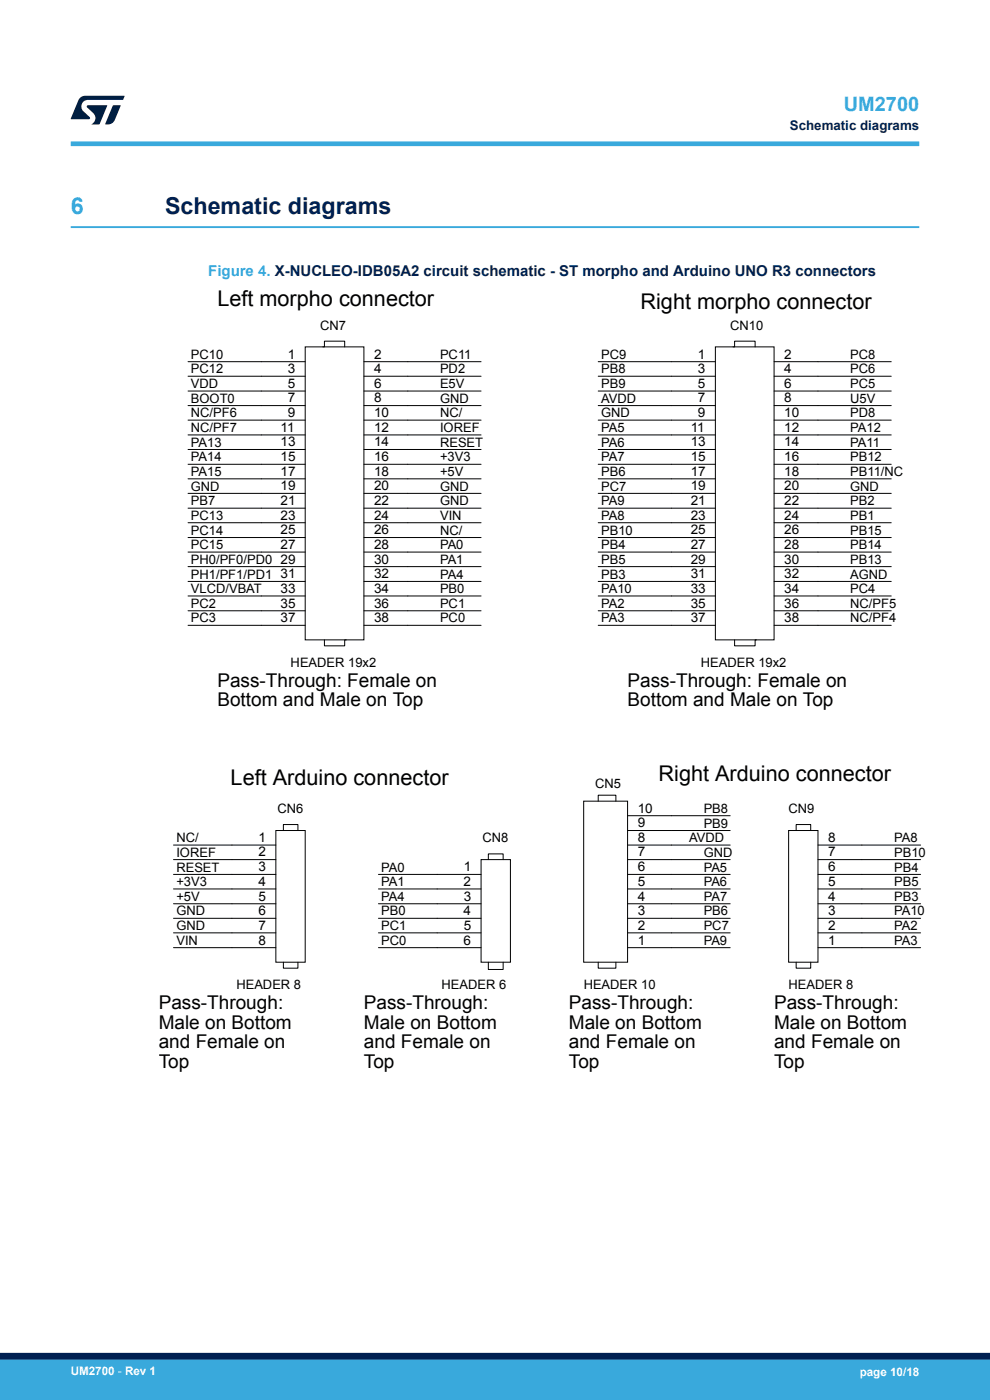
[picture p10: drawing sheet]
<svg xmlns="http://www.w3.org/2000/svg" width="210mm" height="297mm" viewBox="0 0 210 297" stroke-linecap="round" stroke-linejoin="round" font-family="sans-serif">
<path d="M15 48.2h180" fill="none" stroke="#39a9dc" stroke-width=".4"/>
<g fill="none" stroke="#000" stroke-width=".21">
<path d="M39.9 76.7h24.8M39.9 79.8h24.8M64.7 73.6h12.5v62.1h-12.5zM68.5 73.6h.3v-1.2h4.3v1.2M77.2 76.7h24.8M77.2 79.8h24.8M126.9 76.7h24.8M126.9 79.8h24.8M151.7 73.6h12.5v62.1h-12.5zM155.5 73.6h.3v-1.2h4.4v1.2M164.2 76.7h24.9M164.2 79.8h24.9"/>
<path d="M39.9 83h24.8M39.9 86h24.8M39.9 89.1h24.8M39.9 92.3h24.8M39.9 95.4h24.8M39.9 98.5h24.8M77.2 83h24.8M77.2 86h24.8M77.2 89.1h24.8M77.2 92.3h24.8M77.2 95.4h24.8M77.2 98.5h24.8"/>
<path d="M126.9 83h24.8M126.9 86h24.8M126.9 89.1h24.8M126.9 92.3h24.8M126.9 95.4h24.8M126.9 98.5h24.8M164.2 83h24.9M164.2 86h24.9M164.2 89.1h24.9M164.2 92.3h24.9M164.2 95.4h24.9M164.2 98.5h24.9"/>
<path d="M39.9 101.6h24.8M39.9 104.7h24.8M39.9 107.8h24.8M39.9 110.9h24.8M39.9 114h24.8M39.9 117.1h24.8M77.2 101.6h24.8M77.2 104.7h24.8M77.2 107.8h24.8M77.2 110.9h24.8M77.2 114h24.8M77.2 117.1h24.8"/>
<path d="M126.9 101.6h24.8M126.9 104.7h24.8M126.9 107.8h24.8M126.9 110.9h24.8M126.9 114h24.8M126.9 117.1h24.8M164.2 101.6h24.9M164.2 104.7h24.9M164.2 107.8h24.9M164.2 110.9h24.9M164.2 114h24.9M164.2 117.1h24.9"/>
<path d="M39.9 120.2h24.8M39.9 123.3h24.8M39.9 126.4h24.8M39.9 129.6h24.8M39.9 132.7h24.8M68.8 135.7v1.3h4.3v-1.3h.3M77.2 120.2h24.8M77.2 123.3h24.8M77.2 126.4h24.8M77.2 129.6h24.8M77.2 132.7h24.8M126.9 120.2h24.8"/>
<path d="M126.9 123.3h24.8M126.9 126.4h24.8M126.9 129.6h24.8M126.9 132.7h24.8M155.8 135.7v1.3h4.4v-1.3h.3M164.2 120.2h24.9M164.2 123.3h24.9M164.2 126.4h24.9M164.2 129.6h24.9M164.2 132.7h24.9M36.8 179.3h21.7M58.5 176.2h6.2v27.9h-6.2z"/>
<path d="M60.1 176.2v-1.3h3.1v1.3M123.8 170h9.3v34.1h-9.3zM126.9 170v-1.3h3.7v1.3M133.1 179.3h21.8M133.1 176.2h21.8M133.1 173h21.8M167.3 176.2h6.2v27.9h-6.2zM168.9 176.2v-1.3h3.1v1.3M173.5 179.3h21.8M36.8 197.9h21.7M36.8 194.8h21.7M36.8 191.7h21.7"/>
<path d="M36.8 188.6h21.7M36.8 185.5h21.7M36.8 182.4h21.7M80.3 197.9h21.7M80.3 194.8h21.7M80.3 191.7h21.7M80.3 188.6h21.7M80.3 185.5h21.7M102 182.4h6.3v21.7h-6.3zM103.6 182.4v-1.3h3.1v1.3M133.1 197.9h21.8M133.1 194.8h21.8"/>
<path d="M133.1 191.7h21.8M133.1 188.6h21.8M133.1 185.5h21.8M133.1 182.4h21.8M173.5 197.9h21.8M173.5 194.8h21.8M173.5 191.7h21.8M173.5 188.6h21.8M173.5 185.5h21.8M173.5 182.4h21.8M36.8 201h21.7M60.1 204.1v1.3h3.1v-1.3"/>
<path d="M80.3 201h21.7M103.6 204.1v1.6h3.1v-1.6M126.9 204.1v1.3h3.7v-1.3M133.1 201h21.8M168.9 204.1v1.3h3.1v-1.3M173.5 201h21.8"/>
</g>
<path d="M15 30.5h180" fill="none" stroke="#39a9dc" stroke-width="1"/>
<g fill="#001e41">
<path d="M17.1 20.7l.9-.4 8.4 .1-.3 .8h-7.4a1.4 1.4 0 0 0-1.3 .8 1.4 1.4 0 0 0 .2 1.5l1.4 1.3v.4l-4 .1 1.6-4.1z"/>
<path d="M24 22.4h1.6l-1.3 3.1a1.54 1.54 0 0 1-1.4 .9l-.6-.1z"/>
<path d="M18.5 22.4h4.2l-1.6 4h-1.7a1.48 1.48 0 0 0 .4-2.4l-1.3-1.2z"/>
</g>
<g fill="#39a9dc">
<path d="M0 288.4h210v8.6h-210z" fill-rule="evenodd"/>
<path d="M-.1 288.4h210.2v4.4h-210.2z" fill-rule="evenodd"/>
</g>
<path d="M0 287.7h210" fill="none" stroke="#002052" stroke-width="1.4"/>
<text font-size="4.9" fill="#39a9dc" x="15" y="45.4">6</text>
<text font-size="4.9" fill="#002052" x="35" y="45.4">Schematic diagrams</text>
<g font-size="4.6">
<text x="46.1" y="64.9">Left morpho connector</text>
<text x="135.9" y="65.6">Right morpho connector</text>
<text x="48.9" y="166.5">Left Arduino connector</text>
<text x="139.7" y="165.7">Right Arduino connector</text>
</g>
<text font-size="4.2" fill="#39a9dc" x="179" y="23.5">UM2700</text>
<g font-size="4">
<text x="46.1" y="145.7">Pass-Through: Female on</text>
<text x="46.1" y="149.9">Bottom and Male on Top</text>
<text x="133.1" y="145.7">Pass-Through: Female on</text>
<text x="133.1" y="149.9">Bottom and Male on Top</text>
<text x="33.7" y="214.1">Pass-Through:</text>
<text x="77.2" y="214.1">Pass-Through:</text>
<text x="120.7" y="214.1">Pass-Through:</text>
<text x="164.2" y="214.1">Pass-Through:</text>
<text x="33.7" y="218.2">Male on Bottom</text>
<text x="77.2" y="218.2">Male on Bottom</text>
<text x="120.7" y="218.2">Male on Bottom</text>
<text x="164.2" y="218.2">Male on Bottom</text>
<text x="33.7" y="222.4">and Female on</text>
<text x="33.7" y="226.5">Top</text>
<text x="77.2" y="222.4">and Female on</text>
<text x="77.2" y="226.5">Top</text>
<text x="120.7" y="222.4">and Female on</text>
<text x="120.7" y="226.5">Top</text>
<text x="164.2" y="222.4">and Female on</text>
<text x="164.2" y="226.5">Top</text>
</g>
<text font-size="3.2" fill="#39a9dc" x="44.2" y="58.6">Figure 4. X-NUCLEO-IDB05A2 circuit schematic - ST morpho and Arduino UNO R3 connectors</text>
<text font-size="2.8" fill="#002052" x="167.5" y="27.5">Schematic diagrams</text>
<g font-size="2.8">
<text x="67.9" y="70">CN7</text>
<text x="154.9" y="70">CN10</text>
<text x="40.5" y="76.1">PC10</text>
<text x="61" y="76.1">1</text>
<text x="79.3" y="76.1">2</text>
<text x="93.3" y="76.1">PC11</text>
<text x="127.5" y="76.1">PC9</text>
<text x="148.1" y="76.1">1</text>
<text x="166.3" y="76.1">2</text>
<text x="180.3" y="76.1">PC8</text>
<text x="40.5" y="79.2">PC12</text>
<text x="40.5" y="82.4">VDD</text>
<text x="61.1" y="79.2">3</text>
<text x="61.1" y="82.3">5</text>
<text x="79.3" y="79.2">4</text>
<text x="79.3" y="82.3">6</text>
<text x="93.3" y="82.4">E5V</text>
<text x="93.3" y="79.2">PD2</text>
<text x="127.5" y="82.3">PB9</text>
<text x="127.5" y="79.2">PB8</text>
<text x="148.1" y="79.2">3</text>
<text x="148.1" y="82.3">5</text>
<text x="166.3" y="82.3">6</text>
<text x="166.3" y="79.2">4</text>
<text x="180.3" y="82.4">PC5</text>
<text x="180.3" y="79.2">PC6</text>
<text x="40.5" y="88.5">NC/PF6</text>
<text x="40.5" y="85.4">BOOT0</text>
<text x="61" y="85.4">7</text>
<text x="61.1" y="88.5">9</text>
<text x="79.3" y="88.5">10</text>
<text x="79.3" y="85.4">8</text>
<text x="93.3" y="85.4">GND</text>
<text x="93.3" y="88.5">NC/</text>
<text x="127.5" y="88.5">GND</text>
<text x="127.5" y="85.4">AVDD</text>
<text x="148.1" y="88.5">9</text>
<text x="148.1" y="85.4">7</text>
<text x="166.3" y="85.4">8</text>
<text x="166.3" y="88.5">10</text>
<text x="180.3" y="85.4">U5V</text>
<text x="180.3" y="88.5">PD8</text>
<text x="40.5" y="94.7">PA13</text>
<text x="40.5" y="91.7">NC/PF7</text>
<text x="59.5" y="94.7">13</text>
<text x="59.5" y="91.6">11</text>
<text x="79.3" y="91.6">12</text>
<text x="79.3" y="94.7">14</text>
<text x="93.3" y="94.7">RESET</text>
<text x="93.3" y="91.7">IOREF</text>
<text x="127.5" y="94.7">PA6</text>
<text x="127.5" y="91.7">PA5</text>
<text x="146.5" y="91.6">11</text>
<text x="146.5" y="94.7">13</text>
<text x="166.3" y="91.6">12</text>
<text x="166.3" y="94.7">14</text>
<text x="180.3" y="94.7">PA11</text>
<text x="180.3" y="91.7">PA12</text>
<text x="40.5" y="101">PA15</text>
<text x="40.5" y="97.9">PA14</text>
<text x="59.5" y="100.9">17</text>
<text x="59.5" y="97.8">15</text>
<text x="79.3" y="100.9">18</text>
<text x="79.3" y="97.8">16</text>
<text x="93.3" y="101">+5V</text>
<text x="93.3" y="97.9">+3V3</text>
<text x="127.5" y="101">PB6</text>
<text x="127.5" y="97.9">PA7</text>
<text x="146.5" y="97.8">15</text>
<text x="146.5" y="100.9">17</text>
<text x="166.3" y="97.8">16</text>
<text x="166.3" y="100.9">18</text>
<text x="180.3" y="97.9">PB12</text>
<text x="180.3" y="101">PB11/NC</text>
<text x="40.5" y="107.2">PB7</text>
<text x="40.5" y="104.1">GND</text>
<text x="59.5" y="104">19</text>
<text x="59.5" y="107.1">21</text>
<text x="79.3" y="107.1">22</text>
<text x="79.3" y="104">20</text>
<text x="93.3" y="107.2">GND</text>
<text x="93.3" y="104.1">GND</text>
<text x="127.5" y="104.1">PC7</text>
<text x="127.5" y="107.2">PA9</text>
<text x="146.5" y="104">19</text>
<text x="146.5" y="107.1">21</text>
<text x="166.3" y="107.1">22</text>
<text x="166.3" y="104">20</text>
<text x="180.3" y="107.2">PB2</text>
<text x="180.3" y="104.1">GND</text>
<text x="40.5" y="110.3">PC13</text>
<text x="40.5" y="113.4">PC14</text>
<text x="59.5" y="113.4">25</text>
<text x="59.5" y="110.2">23</text>
<text x="79.3" y="110.2">24</text>
<text x="79.3" y="113.4">26</text>
<text x="93.3" y="113.4">NC/</text>
<text x="93.3" y="110.3">VIN</text>
<text x="127.5" y="113.4">PB10</text>
<text x="127.5" y="110.3">PA8</text>
<text x="146.5" y="113.4">25</text>
<text x="146.5" y="110.2">23</text>
<text x="166.3" y="110.2">24</text>
<text x="166.3" y="113.4">26</text>
<text x="180.3" y="113.4">PB15</text>
<text x="180.3" y="110.3">PB1</text>
<text x="40.5" y="116.5">PC15</text>
<text x="40.5" y="119.6">PH0/PF0/PD0</text>
<text x="59.5" y="116.5">27</text>
<text x="59.5" y="119.5">29</text>
<text x="79.3" y="116.5">28</text>
<text x="79.3" y="119.5">30</text>
<text x="93.3" y="116.5">PA0</text>
<text x="93.3" y="119.6">PA1</text>
<text x="127.5" y="119.6">PB5</text>
<text x="127.5" y="116.5">PB4</text>
<text x="146.5" y="119.5">29</text>
<text x="146.5" y="116.5">27</text>
<text x="166.3" y="119.5">30</text>
<text x="166.3" y="116.5">28</text>
<text x="180.3" y="119.6">PB13</text>
<text x="180.3" y="116.5">PB14</text>
<text x="40.5" y="122.7">PH1/PF1/PD1</text>
<text x="40.5" y="125.8">VLCD/VBAT</text>
<text x="59.5" y="125.8">33</text>
<text x="59.5" y="122.7">31</text>
<text x="79.3" y="122.7">32</text>
<text x="79.3" y="125.8">34</text>
<text x="93.3" y="122.7">PA4</text>
<text x="93.3" y="125.8">PB0</text>
<text x="127.5" y="125.8">PA10</text>
<text x="127.5" y="122.7">PB3</text>
<text x="146.5" y="122.7">31</text>
<text x="146.5" y="125.8">33</text>
<text x="166.3" y="125.8">34</text>
<text x="166.3" y="122.7">32</text>
<text x="180.3" y="125.8">PC4</text>
<text x="180.3" y="122.7">AGND</text>
<text x="40.5" y="129">PC2</text>
<text x="59.5" y="128.9">35</text>
<text x="59.5" y="132">37</text>
<text x="79.3" y="132">38</text>
<text x="79.3" y="128.9">36</text>
<text x="93.3" y="129">PC1</text>
<text x="127.5" y="129">PA2</text>
<text x="146.5" y="132">37</text>
<text x="146.5" y="128.9">35</text>
<text x="166.3" y="128.9">36</text>
<text x="166.3" y="132">38</text>
<text x="180.3" y="129">NC/PF5</text>
<text x="40.5" y="132.1">PC3</text>
<text x="93.3" y="132.1">PC0</text>
<text x="127.5" y="132.1">PA3</text>
<text x="180.3" y="132.1">NC/PF4</text>
<text x="61.7" y="141.4">HEADER 19x2</text>
<text x="148.7" y="141.4">HEADER 19x2</text>
<text x="126.2" y="167.1">CN5</text>
<text x="58.8" y="172.5">CN6</text>
<text x="135.3" y="172.4">10</text>
<text x="149.3" y="172.4">PB8</text>
<text x="167.3" y="172.5">CN9</text>
<text x="37.4" y="178.7">NC/</text>
<text x="54.8" y="178.6">1</text>
<text x="102.4" y="178.7">CN8</text>
<text x="135.3" y="175.5">9</text>
<text x="135.3" y="178.6">8</text>
<text x="146.2" y="178.7">AVDD</text>
<text x="149.3" y="175.6">PB9</text>
<text x="175.7" y="178.6">8</text>
<text x="189.7" y="178.7">PA8</text>
<text x="37.4" y="181.8">IOREF</text>
<text x="37.4" y="184.9">RESET</text>
<text x="54.8" y="184.8">3</text>
<text x="54.8" y="181.7">2</text>
<text x="80.9" y="184.9">PA0</text>
<text x="98.4" y="184.8">1</text>
<text x="135.3" y="184.8">6</text>
<text x="135.3" y="181.7">7</text>
<text x="149.3" y="181.8">GND</text>
<text x="149.3" y="184.9">PA5</text>
<text x="175.7" y="184.8">6</text>
<text x="175.7" y="181.7">7</text>
<text x="189.7" y="181.8">PB10</text>
<text x="189.7" y="184.9">PB4</text>
<text x="37.4" y="188">+3V3</text>
<text x="37.4" y="191.1">+5V</text>
<text x="54.8" y="187.9">4</text>
<text x="54.8" y="191.1">5</text>
<text x="80.9" y="191.1">PA4</text>
<text x="80.9" y="188">PA1</text>
<text x="98.4" y="187.9">2</text>
<text x="98.4" y="191.1">3</text>
<text x="135.3" y="191.1">4</text>
<text x="135.3" y="187.9">5</text>
<text x="149.3" y="188">PA6</text>
<text x="149.3" y="191.1">PA7</text>
<text x="175.7" y="191.1">4</text>
<text x="175.7" y="187.9">5</text>
<text x="189.7" y="188">PB5</text>
<text x="189.7" y="191.1">PB3</text>
<text x="37.4" y="194.2">GND</text>
<text x="37.4" y="197.3">GND</text>
<text x="54.8" y="197.2">7</text>
<text x="54.8" y="194.2">6</text>
<text x="80.9" y="197.3">PC1</text>
<text x="80.9" y="194.2">PB0</text>
<text x="98.4" y="194.2">4</text>
<text x="98.4" y="197.2">5</text>
<text x="135.3" y="194.2">3</text>
<text x="135.3" y="197.2">2</text>
<text x="149.3" y="194.2">PB6</text>
<text x="149.3" y="197.3">PC7</text>
<text x="175.7" y="197.2">2</text>
<text x="175.7" y="194.2">3</text>
<text x="189.7" y="197.3">PA2</text>
<text x="189.7" y="194.2">PA10</text>
<text x="37.4" y="200.4">VIN</text>
<text x="54.8" y="200.4">8</text>
<text x="80.9" y="200.4">PC0</text>
<text x="98.4" y="200.4">6</text>
<text x="135.3" y="200.4">1</text>
<text x="149.3" y="200.4">PA9</text>
<text x="175.7" y="200.4">1</text>
<text x="189.7" y="200.4">PA3</text>
<text x="50.1" y="209.8">HEADER 8</text>
<text x="93.7" y="209.8">HEADER 6</text>
<text x="123.8" y="209.8">HEADER 10</text>
<text x="167.3" y="209.8">HEADER 8</text>
</g>
<g font-size="2.5" fill="#fff">
<text x="15" y="291.6">UM2700 - Rev 1</text>
<text x="182.4" y="291.9">page 10/18</text>
</g>
</svg>
